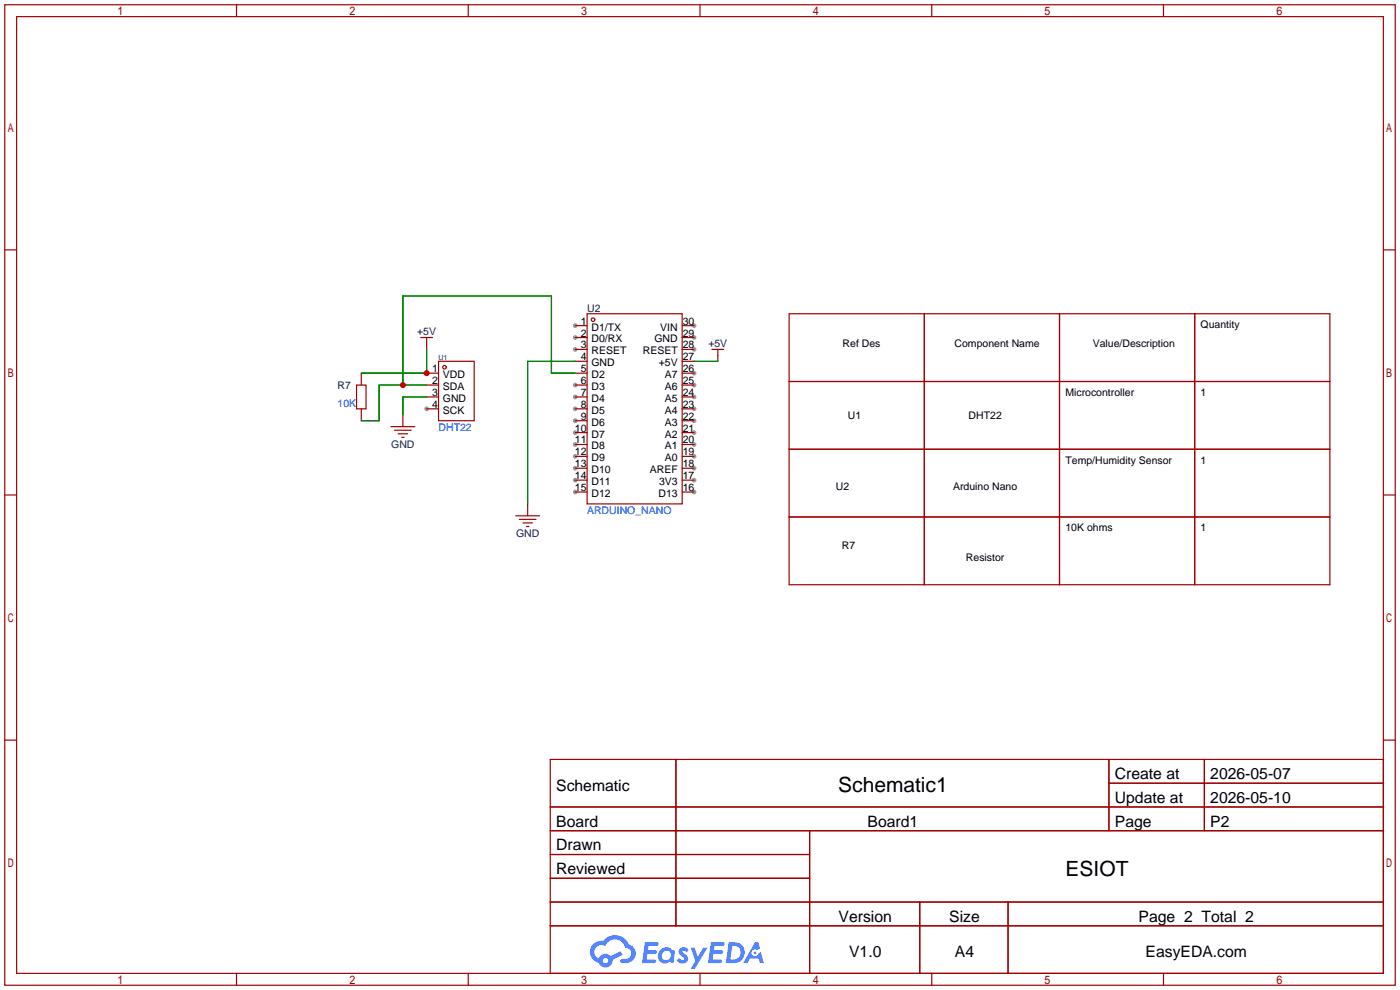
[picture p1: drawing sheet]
<svg xmlns="http://www.w3.org/2000/svg" width="299mm" height="212mm" viewBox="0 0 299 212" stroke-linecap="round" stroke-linejoin="round" font-family="sans-serif">
<g fill="#999">
<circle cx="91.2" cy="87.4" r=".51"/>
<circle cx="122.9" cy="69.6" r=".51"/>
<circle cx="122.9" cy="72.1" r=".51"/>
<circle cx="122.9" cy="74.7" r=".51"/>
<circle cx="122.9" cy="82.3" r=".51"/>
<circle cx="122.9" cy="84.8" r=".51"/>
<circle cx="122.9" cy="87.4" r=".51"/>
<circle cx="122.9" cy="89.9" r=".51"/>
<circle cx="122.9" cy="92.5" r=".51"/>
<circle cx="122.9" cy="95" r=".51"/>
<circle cx="122.9" cy="97.5" r=".51"/>
<circle cx="122.9" cy="100.1" r=".51"/>
<circle cx="122.9" cy="102.6" r=".51"/>
<circle cx="122.9" cy="105.2" r=".51"/>
<circle cx="148.3" cy="105.2" r=".51"/>
<circle cx="148.3" cy="102.6" r=".51"/>
<circle cx="148.3" cy="100.1" r=".51"/>
<circle cx="148.3" cy="97.5" r=".51"/>
<circle cx="148.3" cy="95" r=".51"/>
<circle cx="148.3" cy="92.5" r=".51"/>
<circle cx="148.3" cy="89.9" r=".51"/>
<circle cx="148.3" cy="87.4" r=".51"/>
<circle cx="148.3" cy="84.8" r=".51"/>
<circle cx="148.3" cy="82.3" r=".51"/>
<circle cx="148.3" cy="79.8" r=".51"/>
<circle cx="148.3" cy="74.7" r=".51"/>
<circle cx="148.3" cy="72.1" r=".51"/>
<circle cx="148.3" cy="69.6" r=".51"/>
</g>
<g fill="none" stroke="#a10000" stroke-width=".25">
<path d="M1 1h297.2v209.6h-297.2zM3.6 3.6h292.1v204.4h-292.1zM50.5 1v2.6M100.1 1v2.6M149.6 1v2.6M199.1 1v2.6M248.7 1v2.6M1 53.4h2.6M295.7 53.4h2.5M1 105.8h2.6M295.7 105.8h2.5M1 158.2h2.6"/>
<path d="M295.7 158.2h2.5M117.6 162.3h178.1v45.7h-178.1zM117.6 172.5h178.1M117.6 177.5h178.1M144.5 162.3v35.6M173 177.5v30.5M237 162.3v15.2M237 167.4h58.7M257.4 162.3v15.2M117.6 182.6h55.4M117.6 192.8h178.1M117.6 187.7h55.4"/>
<path d="M117.6 197.9h178.1M196.6 192.8v15.2M215.4 192.8v15.2M50.5 208v2.6M100.1 208v2.6M149.6 208v2.6M199.1 208v2.6M248.7 208v2.6"/>
</g>
<g fill="#5487ff">
<path d="M145.3 202.7a1.3 1.3 0 0 1 1.9 .3l-.4 .6a.54 .54 0 0 0-.9-.2l.1 .2a1.34 1.34 0 0 1 .9 1.8 1.47 1.47 0 0 1-2.3-.1l.5-.6 .8 .5a.31 .31 0 0 0 .4-.3 .31 .31 0 0 0-.3-.4 1.12 1.12 0 0 1-.7-1.8z"/>
<path d="M147.6 202.5h.9l.6 2 1.2-2h.9l-2.7 4.6h-.9l1-1.7z"/>
<path d="M137.8 201.4h1.7a1.31 1.31 0 0 1 1.2 .2 .4 .4 0 0 1-.3 .5l-1.8 .1-.1 .9h1.6a.4 .4 0 0 1 .4 .4 .4 .4 0 0 1-.5 .4h-1.6l-.2 1.2h1.4a.46 .46 0 0 1 .5 0 .46 .46 0 0 1 .1 .5l-.4 .2h-2.6z"/>
<path d="M151.9 201.4h1.7a1.32 1.32 0 0 1 1.2 .2 .39 .39 0 0 1-.3 .5l-1.8 .1-.1 .9h1.6a.4 .4 0 0 1 .4 .4 .4 .4 0 0 1-.4 .4h-1.7l-.2 1.2h1.4a.46 .46 0 0 1 .5 0 .46 .46 0 0 1 .1 .5l-.4 .2h-2.6z"/>
<path d="M161.3 201.4h.8l.3 1.3-.6 .4a.75 .75 0 0 0-1.1 .3 .75 .75 0 0 0 .5 1 .75 .75 0 0 0 .9-.7l.5-.2 .6 2.3h-.8l-.3-.9h-1.8l-.5 .9h-1z"/>
<path d="M155.7 201.4l-.6 4.4h1.5a2.27 2.27 0 0 0 2.6-2.2 2.27 2.27 0 0 0-2.7-2.2zM156.5 202.1a1.5 1.5 0 0 1 1.8 1.6 1.5 1.5 0 0 1-1.9 1.4h-.3z"/>
<path d="M141.2 203a1.6 1.6 0 0 0-.3 2.3 1.6 1.6 0 0 0 2.3 .2l.7 .3 .3-2.4-.1-.3-.5-.1a1.58 1.58 0 0 0-2.4 0zM141.8 203.5a.98 .98 0 0 1 1.6 .4 .98 .98 0 0 1-1.1 1.3 .94 .94 0 0 1-.9-.7 .94 .94 0 0 1 .4-1z"/>
<path d="M126.8 201.8a2.37 2.37 0 0 0 1.1 4 1.54 1.54 0 0 0 1.8 1 1.54 1.54 0 0 0 1.2-1.6l2.2-1.1-.5-.8-2 1a1.57 1.57 0 0 0-2.7 .5 1.5 1.5 0 0 1-.7-2.1 1.5 1.5 0 0 1 2.2-.5 2.23 2.23 0 0 1 2.3-1.4 2.23 2.23 0 0 1 2 1.8 1.16 1.16 0 0 1 1.2 1.1 1.16 1.16 0 0 1-1.1 1.2h-.7a.47 .47 0 0 0-.5 .4 .47 .47 0 0 0 .4 .5 2.17 2.17 0 0 0 2.5-.9 2.17 2.17 0 0 0-.3-2.7l-.8-.4a3.2 3.2 0 0 0-5.5-.7l-1.1 .1zM128.8 205.3a.6 .6 0 0 1 1.2 0 .6 .6 0 0 1-1.2 0z"/>
<circle cx="161.4" cy="203.6" r=".28"/>
</g>
<g fill="none" stroke="#a10000" stroke-width=".25">
<path d="M77.2 79.8v2.5M89.9 72.1h2.6M91.2 79.8h2.5M91.2 72.1v2.6M93.7 77.2h7.6v12.7h-7.6zM122.9 79.8h2.6M122.9 69.6h2.6M122.9 72.1h2.6M122.9 74.7h2.6M122.9 77.2h2.6M125.5 67.1h20.3v40.6h-20.3zM145.8 79.8h2.5"/>
<path d="M145.8 69.6h2.5M145.8 72.1h2.5M145.8 74.7h2.5M145.8 77.2h2.5M152.1 74.7h2.6M153.4 74.7v2.5M168.7 67.1h115.5v57.9h-115.5zM197.5 67.1v57.9M226.4 67.1v57.9M255.3 67.1v57.9M76.2 82.3h2v5.1h-2zM77.2 87.4v2.5"/>
<path d="M83.6 91.2h5M84.3 91.9h3.6M85.1 92.7h2M85.9 93.5h.5M86.1 88.6v2.6M91.2 82.3h2.5M91.2 84.8h2.5M91.2 87.4h2.5M122.9 82.3h2.6M122.9 84.8h2.6M122.9 87.4h2.6M122.9 89.9h2.6"/>
<path d="M122.9 92.5h2.6M122.9 95h2.6M122.9 97.5h2.6M145.8 82.3h2.5M145.8 84.8h2.5M145.8 87.4h2.5M145.8 89.9h2.5M145.8 92.5h2.5M145.8 95h2.5M145.8 97.5h2.5M168.7 81.5h115.5M168.7 96h115.5"/>
<path d="M110.2 110.2h5.1M111 111h3.6M111.8 111.8h2M112.5 112.5h.5M112.8 107.7v2.5M122.9 100.1h2.6M122.9 102.6h2.6M122.9 105.2h2.6M145.8 100.1h2.5M145.8 102.6h2.5M145.8 105.2h2.5M168.7 110.5h115.5"/>
<circle cx="95" cy="78.5" r=".38"/>
<circle cx="126.7" cy="68.3" r=".38"/>
</g>
<path d="M91.2 74.7v5.1h-14M122.9 77.2h-10.1v30.5M122.9 79.8h-5v-16.6h-31.8v19.1M148.3 77.2h5.1M91.2 84.8h-5.1v3.8M91.2 82.3h-10.2v7.6h-3.8" fill="none" stroke="#008700" stroke-width=".25"/>
<g fill="#c00">
<circle cx="91.2" cy="79.8" r=".63"/>
<circle cx="86.1" cy="82.3" r=".63"/>
</g>
<g font-size="4.5">
<text x="179.2" y="169.4">Schematic1</text>
<text x="227.7" y="187.1">ESIOT</text>
</g>
<g font-size="3.4">
<text x="238.3" y="166.5">Create at</text>
<text x="258.7" y="166.5">2026-05-07</text>
<text x="118.9" y="169">Schematic</text>
<text x="238.3" y="171.6">Update at</text>
<text x="258.7" y="171.6">2026-05-10</text>
<text x="118.9" y="176.6">Board</text>
<text x="185.4" y="176.6">Board1</text>
<text x="238.3" y="176.6">Page</text>
<text x="258.7" y="176.6">P2</text>
<text x="118.9" y="181.7">Drawn</text>
<text x="118.9" y="186.8">Reviewed</text>
<text x="179.2" y="197">Version</text>
<text x="202.9" y="197">Size</text>
<text x="243.3" y="197">Page 2 Total 2</text>
<text x="181.5" y="204.6">V1.0</text>
<text x="204.1" y="204.6">A4</text>
<text x="244.8" y="204.6">EasyEDA.com</text>
</g>
<g font-size="2.2" fill="#000080">
<text x="89.2" y="71.7">+5V</text>
<text x="125.5" y="66.6">U2</text>
<text x="151.4" y="74.2">+5V</text>
<text x="72.1" y="83.1">R7</text>
<text x="83.6" y="95.8">GND</text>
<text x="110.3" y="114.9">GND</text>
</g>
<g font-size="2.2">
<text x="124.1" y="69.4">1</text>
<text x="124.1" y="71.9">2</text>
<text x="126.4" y="70.7">D1/TX</text>
<text x="141.1" y="70.7">VIN</text>
<text x="145.9" y="71.9">29</text>
<text x="145.9" y="69.4">30</text>
<text x="256.6" y="70.1">Quantity</text>
<text x="124.1" y="74.5">3</text>
<text x="124.1" y="77">4</text>
<text x="126.4" y="73.2">D0/RX</text>
<text x="126.4" y="75.7">RESET</text>
<text x="137.4" y="75.7">RESET</text>
<text x="139.9" y="73.2">GND</text>
<text x="145.9" y="77">27</text>
<text x="145.9" y="74.5">28</text>
<text x="180.1" y="74.2">Ref Des</text>
<text x="204" y="74.2">Component Name</text>
<text x="233.5" y="74.2">Value/Description</text>
<text x="92.4" y="79.5">1</text>
<text x="92.4" y="82.1">2</text>
<text x="94.7" y="80.8">VDD</text>
<text x="94.7" y="83.4">SDA</text>
<text x="124.1" y="79.5">5</text>
<text x="124.1" y="82.1">6</text>
<text x="126.4" y="78.3">GND</text>
<text x="126.4" y="80.8">D2</text>
<text x="126.4" y="83.4">D3</text>
<text x="140.8" y="78.3">+5V</text>
<text x="142.1" y="83.4">A6</text>
<text x="142.1" y="80.8">A7</text>
<text x="145.9" y="82.1">25</text>
<text x="145.9" y="79.5">26</text>
<text x="92.4" y="84.6">3</text>
<text x="92.4" y="87.2">4</text>
<text x="94.7" y="85.9">GND</text>
<text x="94.7" y="88.4">SCK</text>
<text x="124.1" y="84.6">7</text>
<text x="124.1" y="87.2">8</text>
<text x="124.1" y="89.7">9</text>
<text x="126.4" y="85.9">D4</text>
<text x="126.4" y="88.4">D5</text>
<text x="142.1" y="88.4">A4</text>
<text x="142.1" y="85.9">A5</text>
<text x="145.9" y="89.7">22</text>
<text x="145.9" y="87.2">23</text>
<text x="145.9" y="84.6">24</text>
<text x="181.2" y="89.5">U1</text>
<text x="207" y="89.5">DHT22</text>
<text x="227.7" y="84.6">Microcontroller</text>
<text x="256.6" y="84.6">1</text>
<text x="122.9" y="92.2">10</text>
<text x="122.9" y="94.8">11</text>
<text x="126.4" y="91">D6</text>
<text x="126.4" y="93.5">D7</text>
<text x="142.1" y="93.5">A2</text>
<text x="142.1" y="91">A3</text>
<text x="145.9" y="94.8">20</text>
<text x="145.9" y="92.2">21</text>
<text x="122.9" y="97.3">12</text>
<text x="122.9" y="99.9">13</text>
<text x="126.4" y="96.1">D8</text>
<text x="126.4" y="98.6">D9</text>
<text x="126.4" y="101.1">D10</text>
<text x="138.9" y="101.1">AREF</text>
<text x="142.1" y="98.6">A0</text>
<text x="142.1" y="96.1">A1</text>
<text x="145.9" y="99.9">18</text>
<text x="145.9" y="97.3">19</text>
<text x="227.7" y="99.1">Temp/Humidity Sensor</text>
<text x="256.6" y="99.1">1</text>
<text x="122.9" y="102.4">14</text>
<text x="122.9" y="104.9">15</text>
<text x="126.4" y="103.7">D11</text>
<text x="126.4" y="106.2">D12</text>
<text x="140.7" y="106.2">D13</text>
<text x="140.9" y="103.7">3V3</text>
<text x="145.9" y="104.9">16</text>
<text x="145.9" y="102.4">17</text>
<text x="178.7" y="104.7">U2</text>
<text x="203.7" y="104.7">Arduino Nano</text>
<text x="227.7" y="113.6">10K ohms</text>
<text x="256.6" y="113.6">1</text>
<text x="179.9" y="117.4">R7</text>
<text x="206.5" y="119.9">Resistor</text>
</g>
<g font-size="2.2" fill="#00f">
<text x="72.1" y="86.9">10K</text>
<text x="93.7" y="92">DHT22</text>
<text x="125.5" y="109.8">ARDUINO_NANO</text>
</g>
<text font-size="1.5" fill="#000080" x="93.7" y="76.9">U1</text>
</svg>
